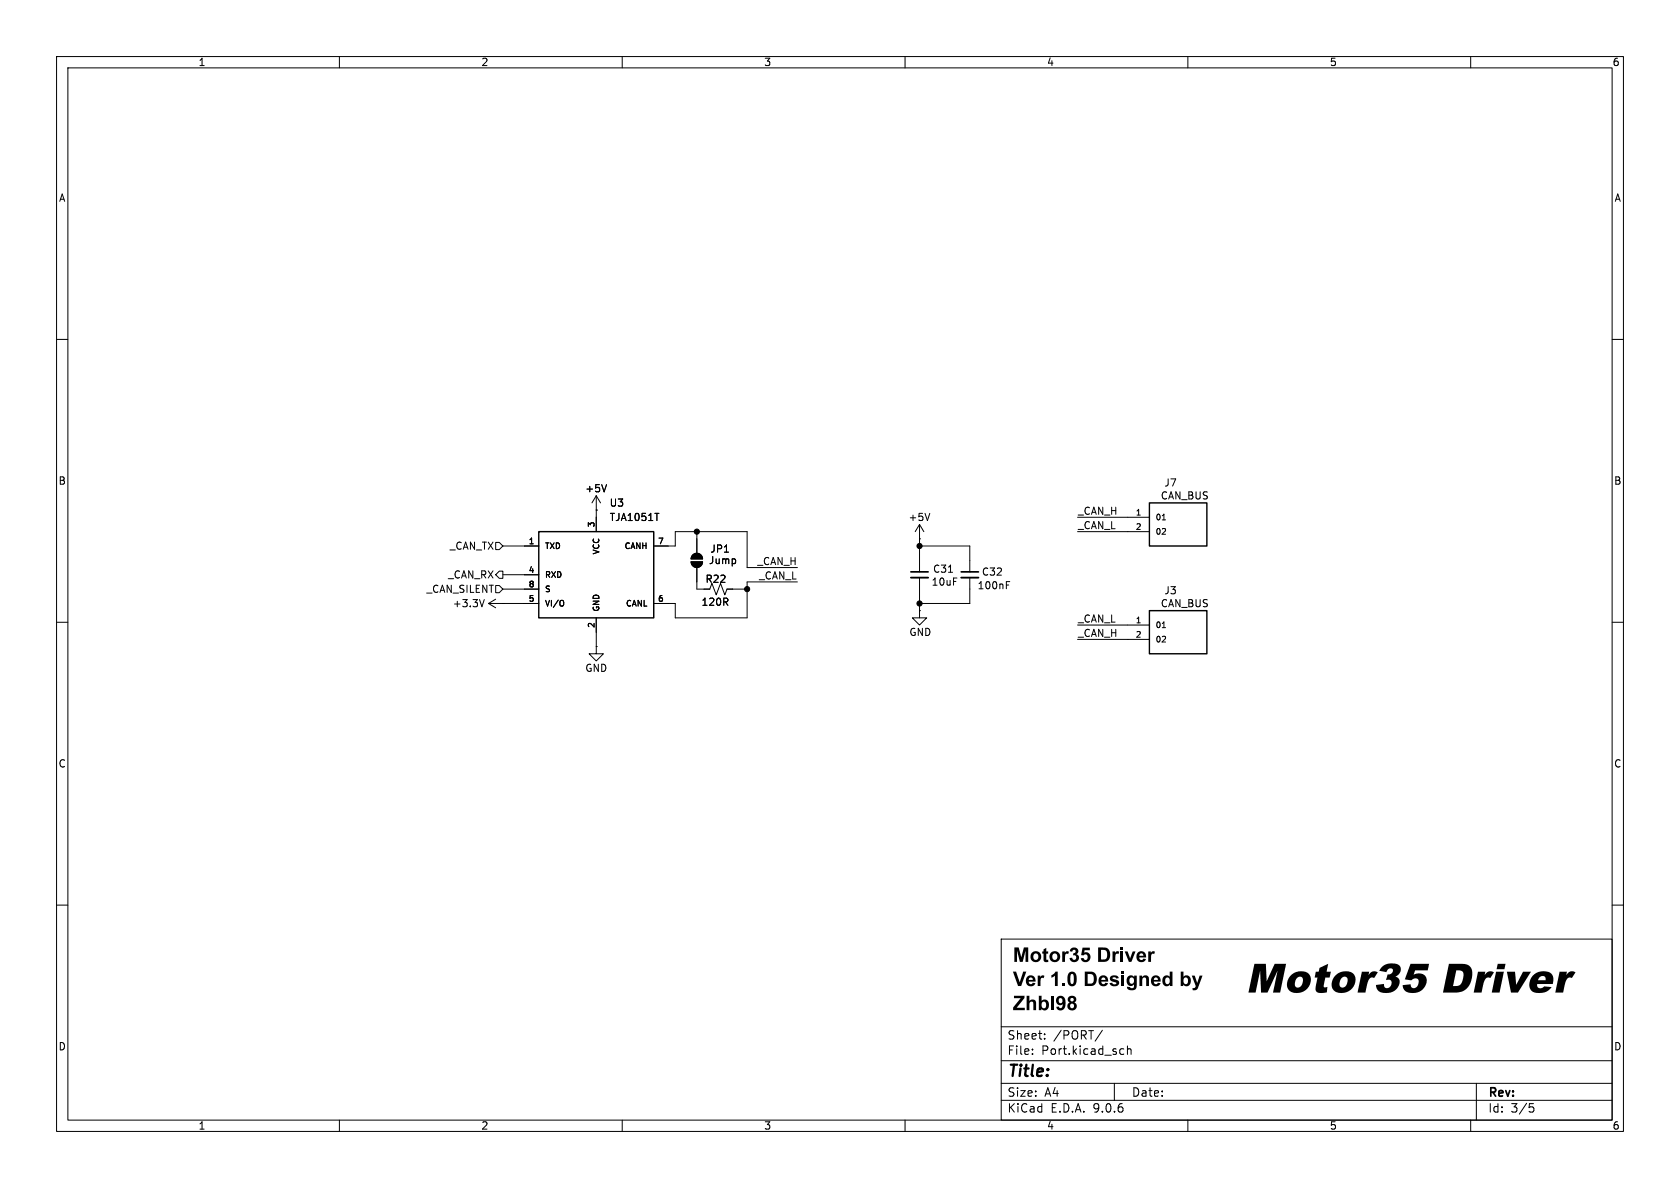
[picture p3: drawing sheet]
<svg xmlns="http://www.w3.org/2000/svg" width="297mm" height="210mm" viewBox="0 0 297 210" stroke-linecap="round" stroke-linejoin="round" font-family="sans-serif">
<g fill="none" stroke="#000" stroke-width=".18">
<path d="M10 10h277v190h-277zM12 12h273v186h-273zM60 10v2M110 10v2M160 10v2M210 10v2M260 10v2M10 60h2M285 60h2M87.6 95.9h.7l.6 .6-.6 .7h-.7zM88.9 96.5h6.3M105.4 90.2h.1"/>
<path d="M105.4 87.6v6.4M105.4 87.6l-.8 1.3M105.4 87.6l.8 1.3M107.2 85.7l-.4 1.2M115.6 96.5h3.8v-2.5h12.7v6.3h8.9M115.8 90.7h.7M122.2 99.3h2a1.02 1.02 0 0 1-1 1 1.02 1.02 0 0 1-1-1zM122.5 98.1a1.02 1.02 0 0 1 1.1-.2 1.02 1.02 0 0 1 .6 .9h-2zM123.2 94v3.8M162.6 95.3h.1M162.6 92.7l-.8 1.3M162.6 92.7l.7 1.3"/>
<path d="M162.6 92.7v8.4M162.6 96.5h8.8v4.6M164.4 90.7l-.4 1.3M190.5 91.4h12.7M190.5 94h12.7M205.5 91.9h.6M10 110h2M85.6 106l-.4 1.3M86.4 106.7h8.8M86.4 106.7l1.2 .7M87.6 103.5h.7l.6 .6-.6 .7h-.7zM87.6 105.9l-1.2 .8"/>
<path d="M88.3 101h.6v1.2h-.6l-.7-.6zM88.9 106.7h.1M88.9 101.6h6.3M88.9 104.1h6.3M99.5 106.2l.2 .3-.2 .6M105.4 114.3v1.3h1.3l-1.3 1.2-1.3-1.2h1.3M105.4 114.3h.1M105.4 109.2v5.1M123.2 100.3v3.8h2.3l.4-1 .7 2.1 .8-2.1 .7 2.1 .4-1.1h3.6M141 102.9h-8.9v6.3h-12.7v-2.5h-3.8M162.6 108v1.2h1.2l-1.2 1.3-1.3-1.3h1.3M162.6 108h.1"/>
<path d="M162.6 102.1v5.9M167.7 101.2h.7M171.4 102.1v4.6h-8.8M177.9 103.4h.4M177.9 102.8h.6M190.5 110.5h12.7M190.5 113h12.7M205.5 111h.6M285 110h2M10 160h2M177 166h108v32h-108zM285 160h2"/>
<path d="M60 198v2M110 198v2M160 198v2M177 194.5h108M177 191.5h108M177 187.5h108M177 181.5h108M182.5 186.3v.1M182.5 185.5v.1M184.7 183.6v.1M184.7 182.8v.1M194.9 182.1l-1.3 2"/>
<path d="M197 191.5v3M198.2 185.4l.5 .1M198.7 186.3l-.5 .1M199.3 185.5l.2-.1 .4 .1 .1 .9M199.3 184.9v1.5M210 198v2M260 198v2M261 191.5v6.5M270.4 195.1h.7M270.5 195.7h.4l.3 .3-.2 .5-.5 .1"/>
</g>
<path d="M161 101.1h3.1M169.9 101.1h3.1" fill="none" stroke="#000" stroke-width=".3"/>
<path d="M161 102.1h3.1M169.9 102.1h3.1" fill="none" stroke="#000" stroke-width=".33"/>
<path d="M95.2 94h20.4v15.2h-20.4zM203.2 88.9h10.2v7.6h-10.2zM203.2 108h10.2v7.6h-10.2z" fill="none" stroke="#000" stroke-width=".25"/>
<g fill="#000" stroke="#000" stroke-width=".18">
<path d="M122.2 99.3h2a1.02 1.02 0 0 1-1 1 1.02 1.02 0 0 1-1-1zM122.5 98.1a1.02 1.02 0 0 1 1.1-.2 1.02 1.02 0 0 1 .6 .9h-2z"/>
<circle cx="123.2" cy="94" r=".46"/>
<circle cx="162.6" cy="96.5" r=".46"/>
<circle cx="132.1" cy="104.1" r=".46"/>
<circle cx="162.6" cy="106.7" r=".46"/>
</g>
<path d="M249.4 170.4h3.2l-.2 1.1h-2.2l-.3 .8a1.44 1.44 0 0 1 1.8 0 1.44 1.44 0 0 1 .4 1.7 2.45 2.45 0 0 1-3.9 1l-.2-.9 1.4-.1a.65 .65 0 0 0 .6 .7 .65 .65 0 0 0 .7-.6l.1-.3a.64 .64 0 0 0-.3-.8 .64 .64 0 0 0-.8 .1l-.2 .2-1.1-.2zM275.7 171.8h1.3l-.1 .6a1.11 1.11 0 0 1 1.6-.5l-.6 1-.4-.1-.3 .1a2 2 0 0 0-.6 1.3l-.3 1.3h-1.4z" fill="#000"/>
<g font-size="7.1">
<text x="220.2" y="176.3">Motor35</text>
<text x="254.6" y="176.3">Driver</text>
</g>
<g font-size="3.5">
<text x="179.1" y="170.5">Motor35 Driver</text>
<text x="179.1" y="174.7">Ver 1.0 Designed by</text>
<text x="179.1" y="179">Zhbi98</text>
</g>
<text font-size="2.8" x="178" y="190.9">Title:</text>
<g font-size="2.1">
<text x="178" y="184">Sheet:</text>
<text x="186.2" y="184">/PORT/</text>
<text x="178" y="186.7">File:</text>
<text x="184.1" y="186.7">Port.kicad_sch</text>
<text x="178" y="196.9">KiCad</text>
<text x="178" y="194.1">Size:</text>
<text x="184.7" y="194.1">A4</text>
<text x="185.7" y="196.9">E.D.A.</text>
<text x="193.3" y="196.9">9.0.6</text>
<text x="200" y="194.1">Date:</text>
<text x="263" y="194.3">Rev:</text>
<text x="263" y="196.9">Id:</text>
<text x="267.1" y="196.9">3/5</text>
</g>
<g font-size="1.8">
<text x="35" y="11.9">1</text>
<text x="85" y="11.9">2</text>
<text x="135" y="11.9">3</text>
<text x="185" y="11.9">4</text>
<text x="235" y="11.9">5</text>
<text x="285" y="11.9">6</text>
<text x="10.3" y="35.9">A</text>
<text x="285.3" y="35.9">A</text>
<text x="10.3" y="85.9">B</text>
<text x="103.4" y="87.2">+5V</text>
<text x="107.7" y="89.8">U3</text>
<text x="205.1" y="88.5">CAN_BUS</text>
<text x="205.7" y="86.2">J7</text>
<text x="285.3" y="85.9">B</text>
<text x="107.7" y="92.3">TJA1051T</text>
<text x="160.5" y="92.3">+5V</text>
<text x="190.5" y="91.1">_CAN_H</text>
<text x="190.5" y="93.6">_CAN_L</text>
<text x="79.4" y="97.4">_CAN_TX</text>
<text x="125.2" y="99.9">Jump</text>
<text x="125.5" y="97.9">JP1</text>
<text x="133.8" y="100">_CAN_H</text>
<text x="164.9" y="101.4">C31</text>
<text x="173.5" y="102">C32</text>
<text x="75.3" y="105">_CAN_SILENT</text>
<text x="79.1" y="102.5">_CAN_RX</text>
<text x="80" y="107.5">+3.3V</text>
<text x="123.9" y="107.3">120R</text>
<text x="124.6" y="103.2">R22</text>
<text x="134.1" y="102.5">_CAN_L</text>
<text x="164.6" y="103.7">10uF</text>
<text x="172.7" y="104.4">100nF</text>
<text x="205.1" y="107.5">CAN_BUS</text>
<text x="205.7" y="105.3">J3</text>
<text x="160.7" y="112.6">GND</text>
<text x="190.5" y="112.7">_CAN_H</text>
<text x="190.5" y="110.1">_CAN_L</text>
<text x="103.4" y="119">GND</text>
<text x="10.3" y="135.9">C</text>
<text x="285.3" y="135.9">C</text>
<text x="10.3" y="185.9">D</text>
<text x="285.3" y="185.9">D</text>
<text x="35" y="199.9">1</text>
<text x="85" y="199.9">2</text>
<text x="135" y="199.9">3</text>
<text x="185" y="199.9">4</text>
<text x="235" y="199.9">5</text>
<text x="285" y="199.9">6</text>
</g>
<g font-size="1.4">
<text x="105.2" y="93.3" transform="rotate(-90 105.2 93.3)">3</text>
<text x="200.7" y="91.2">1</text>
<text x="200.7" y="93.7">2</text>
<text x="204.2" y="92.2">01</text>
<text x="204.2" y="94.7">02</text>
<text x="93.4" y="96.3">1</text>
<text x="93.4" y="101.3">4</text>
<text x="96.3" y="97.3">TXD</text>
<text x="106.1" y="98.2" transform="rotate(-90 106.1 98.2)">VCC</text>
<text x="110.3" y="97.3">CANH</text>
<text x="116.2" y="96.3">7</text>
<text x="93.4" y="103.9">8</text>
<text x="93.4" y="106.4">5</text>
<text x="96.3" y="102.3">RXD</text>
<text x="96.3" y="104.9">S</text>
<text x="96.3" y="107.4">VI/O</text>
<text x="110.5" y="107.4">CANL</text>
<text x="116.2" y="106.4">6</text>
<text x="105.2" y="111.1" transform="rotate(-90 105.2 111.1)">2</text>
<text x="106.1" y="108.2" transform="rotate(-90 106.1 108.2)">GND</text>
<text x="200.7" y="110.2">1</text>
<text x="200.7" y="112.8">2</text>
<text x="204.2" y="111.2">01</text>
<text x="204.2" y="113.8">02</text>
</g>
</svg>
